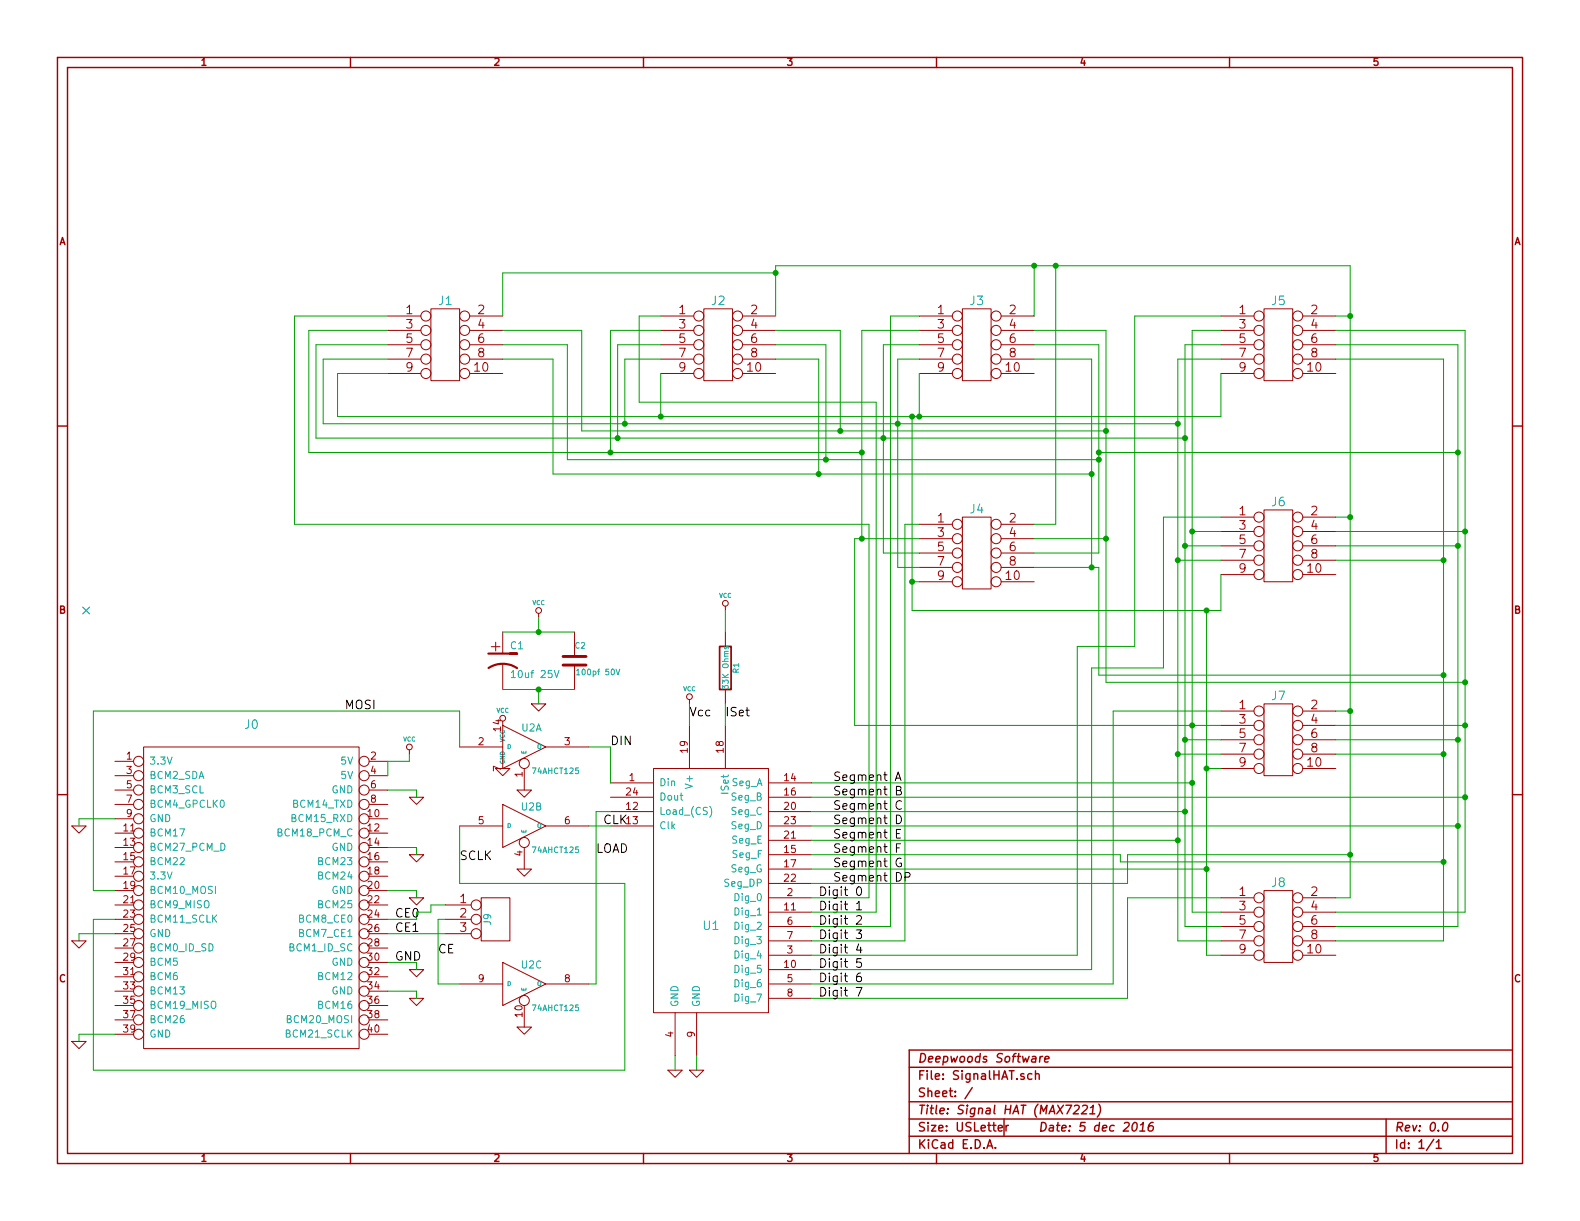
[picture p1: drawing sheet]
EESchema Schematic File Version 2
LIBS:power
LIBS:device
LIBS:transistors
LIBS:conn
LIBS:linear
LIBS:regul
LIBS:74xx
LIBS:cmos4000
LIBS:adc-dac
LIBS:memory
LIBS:xilinx
LIBS:special
LIBS:microcontrollers
LIBS:dsp
LIBS:microchip
LIBS:analog_switches
LIBS:motorola
LIBS:texas
LIBS:intel
LIBS:audio
LIBS:interface
LIBS:digital-audio
LIBS:philips
LIBS:display
LIBS:cypress
LIBS:siliconi
LIBS:opto
LIBS:atmel
LIBS:contrib
LIBS:valves
LIBS:SignalHAT-cache
EELAYER 27 0
EELAYER END
$Descr USLetter 11000 8500
encoding utf-8
Sheet 1 1
Title "Signal HAT (MAX7221)"
Date "5 dec 2016"
Rev "0.0"
Comp "Deepwoods Software"
Comment1 ""
Comment2 ""
Comment3 ""
Comment4 ""
$EndDescr
$Comp
L RPi_GPIO J0
U 1 1
P 1000 5300
F 0 "J0" H 1750 5550 60  0000 C CNN
F 1 "RPi_GPIO" H 1750 5450 60  0001 C CNN
F 2 "RPi_Hat:Pin_Header_Straight_2x20" H 1000 5300 60  0001 C CNN
F 3 "" H 1000 5300 60  0000 C CNN
F 4 "517-929975-01-20" H 1000 5300 60  0001 C CNN "Mouser Part Number"
F 5 "2223" H 1000 5300 60  0001 C CNN "AdaFruit part number (stackable)"
F 6 "2222" H 1000 5300 60  0001 C CNN "AdaFruit part number (non-stackable)"
F 7 "1979" H 1000 5300 60  0001 C CNN "AdaFruit part number (stackable, extra tall)"
	1    1000 5300
	1    0    0    -1  
$EndComp
$Comp
L MAX7221 U1
U 1 1
P 5000 6150
F 0 "U1" H 4950 5850 60  0000 C CNN
F 1 "MAX7221" H 4950 5850 60  0001 C CNN
F 2 "DIP-24__300" H 4950 5850 60  0001 C CNN
F 3 "MAX7219-MAX7221.pdf" H 4950 5850 60  0001 C CNN
F 4 "700-MAX7221CNG" H 5000 6150 60  0001 C CNN "Mouser Part Number"
	1    5000 6150
	1    0    0    -1  
$EndComp
$Comp
L CONN_5X2 J1
U 1 1
P 3100 2400
F 0 "J1" H 3100 2700 60  0000 C CNN
F 1 "DIL Header 2x5" H 3100 2400 50  0001 C CNN
F 2 "PIN_ARRAY_5x2" H 3100 2400 60  0001 C CNN
F 3 "~" H 3100 2400 60  0000 C CNN
F 4 "649-66506-066LF" H 3100 2400 60  0001 C CNN "Mouser Part Number"
	1    3100 2400
	1    0    0    -1  
$EndComp
$Comp
L CONN_5X2 J2
U 1 1
P 5000 2400
F 0 "J2" H 5000 2700 60  0000 C CNN
F 1 "DIL Header 2x5" H 5000 2400 50  0001 C CNN
F 2 "PIN_ARRAY_5x2" H 5000 2400 60  0001 C CNN
F 3 "~" H 5000 2400 60  0001 C CNN
F 4 "649-66506-066LF" H 5000 2400 60  0001 C CNN "Mouser Part Number"
	1    5000 2400
	1    0    0    -1  
$EndComp
$Comp
L CONN_5X2 J3
U 1 1
P 6800 2400
F 0 "J3" H 6800 2700 60  0000 C CNN
F 1 "DIL Header 2x5" H 6800 2400 50  0001 C CNN
F 2 "PIN_ARRAY_5x2" H 6800 2400 60  0001 C CNN
F 3 "~" H 6800 2400 60  0000 C CNN
F 4 "649-66506-066LF" H 6800 2400 60  0001 C CNN "Mouser Part Number"
	1    6800 2400
	1    0    0    -1  
$EndComp
$Comp
L CONN_5X2 J4
U 1 1
P 6800 3850
F 0 "J4" H 6800 4150 60  0000 C CNN
F 1 "DIL Header 2x5" H 6800 3850 50  0001 C CNN
F 2 "PIN_ARRAY_5x2" H 6800 3850 60  0001 C CNN
F 3 "~" H 6800 3850 60  0000 C CNN
F 4 "649-66506-066LF" H 6800 3850 60  0001 C CNN "Mouser Part Number"
	1    6800 3850
	1    0    0    -1  
$EndComp
$Comp
L CONN_5X2 J5
U 1 1
P 8900 2400
F 0 "J5" H 8900 2700 60  0000 C CNN
F 1 "DIL Header 2x5" H 8900 2400 50  0001 C CNN
F 2 "PIN_ARRAY_5x2" H 8900 2400 60  0001 C CNN
F 3 "~" H 8900 2400 60  0000 C CNN
F 4 "649-66506-066LF" H 8900 2400 60  0001 C CNN "Mouser Part Number"
	1    8900 2400
	1    0    0    -1  
$EndComp
$Comp
L CONN_5X2 J6
U 1 1
P 8900 3800
F 0 "J6" H 8900 4100 60  0000 C CNN
F 1 "DIL Header 2x5" H 8900 3800 50  0001 C CNN
F 2 "PIN_ARRAY_5x2" H 8900 3800 60  0001 C CNN
F 3 "~" H 8900 3800 60  0000 C CNN
F 4 "649-66506-066LF" H 8900 3800 60  0001 C CNN "Mouser Part Number"
	1    8900 3800
	1    0    0    -1  
$EndComp
$Comp
L CONN_5X2 J7
U 1 1
P 8900 5150
F 0 "J7" H 8900 5450 60  0000 C CNN
F 1 "DIL Header 2x5" H 8900 5150 50  0001 C CNN
F 2 "PIN_ARRAY_5x2" H 8900 5150 60  0001 C CNN
F 3 "~" H 8900 5150 60  0000 C CNN
F 4 "649-66506-066LF" H 8900 5150 60  0001 C CNN "Mouser Part Number"
	1    8900 5150
	1    0    0    -1  
$EndComp
$Comp
L CONN_5X2 J8
U 1 1
P 8900 6450
F 0 "J8" H 8900 6750 60  0000 C CNN
F 1 "DIL Header 2x5" H 8900 6450 50  0001 C CNN
F 2 "PIN_ARRAY_5x2" H 8900 6450 60  0001 C CNN
F 3 "~" H 8900 6450 60  0000 C CNN
F 4 "649-66506-066LF" H 8900 6450 60  0001 C CNN "Mouser Part Number"
	1    8900 6450
	1    0    0    -1  
$EndComp
$Comp
L CONN_3 J9
U 1 1
P 3450 6400
F 0 "J9" V 3400 6400 50  0000 C CNN
F 1 "SIL 3 header" V 3500 6400 40  0001 C CNN
F 2 "PIN_ARRAY_3X1" H 3450 6400 60  0001 C CNN
F 3 "~" H 3450 6400 60  0000 C CNN
F 4 "538-22-28-8034 " H 3450 6400 60  0001 C CNN "Mouser Part Number"
	1    3450 6400
	1    0    0    -1  
$EndComp
$Comp
L R R1
U 1 1
P 5050 4650
F 0 "R1" V 5130 4650 40  0000 C CNN
F 1 "33K Ohms" V 5057 4651 40  0000 C CNN
F 2 "R1" H 4980 4650 30  0001 C CNN
F 3 "~" H 5050 4650 30  0000 C CNN
F 4 "660-MF1/4LCT52R333G" H 5050 4650 60  0001 C CNN "Mouser Part Number"
	1    5050 4650
	1    0    0    -1  
$EndComp
$Comp
L C C2
U 1 1
P 4000 4600
F 0 "C2" H 4000 4700 40  0000 L CNN
F 1 "100pf 50V" H 4006 4515 40  0000 L CNN
F 2 "C1" H 4038 4450 30  0001 C CNN
F 3 "~" H 4000 4600 60  0000 C CNN
F 4 "TAP104M035DCS  " H 4000 4600 60  0001 C CNN "Mouser Part Number"
	1    4000 4600
	1    0    0    -1  
$EndComp
$Comp
L CP1 C1
U 1 1
P 3500 4600
F 0 "C1" H 3550 4700 50  0000 L CNN
F 1 "10uf 25V" H 3550 4500 50  0000 L CNN
F 2 "C1V5" H 3500 4600 60  0001 C CNN
F 3 "~" H 3500 4600 60  0000 C CNN
F 4 "598-SK100M025ST" H 3500 4600 60  0001 C CNN "Mouser Part Number"
	1    3500 4600
	1    0    0    -1  
$EndComp
$Comp
L GND #PWR01
U 1 1
P 4700 7450
F 0 "#PWR01" H 4700 7450 30  0001 C CNN
F 1 "GND" H 4700 7380 30  0001 C CNN
F 2 "" H 4700 7450 60  0000 C CNN
F 3 "" H 4700 7450 60  0000 C CNN
	1    4700 7450
	1    0    0    -1  
$EndComp
$Comp
L GND #PWR02
U 1 1
P 4850 7450
F 0 "#PWR02" H 4850 7450 30  0001 C CNN
F 1 "GND" H 4850 7380 30  0001 C CNN
F 2 "" H 4850 7450 60  0000 C CNN
F 3 "" H 4850 7450 60  0000 C CNN
	1    4850 7450
	1    0    0    -1  
$EndComp
$Comp
L GND #PWR03
U 1 1
P 550 5750
F 0 "#PWR03" H 550 5750 30  0001 C CNN
F 1 "GND" H 550 5680 30  0001 C CNN
F 2 "" H 550 5750 60  0000 C CNN
F 3 "" H 550 5750 60  0000 C CNN
	1    550  5750
	1    0    0    -1  
$EndComp
$Comp
L GND #PWR04
U 1 1
P 550 6550
F 0 "#PWR04" H 550 6550 30  0001 C CNN
F 1 "GND" H 550 6480 30  0001 C CNN
F 2 "" H 550 6550 60  0000 C CNN
F 3 "" H 550 6550 60  0000 C CNN
	1    550  6550
	1    0    0    -1  
$EndComp
$Comp
L GND #PWR05
U 1 1
P 550 7250
F 0 "#PWR05" H 550 7250 30  0001 C CNN
F 1 "GND" H 550 7180 30  0001 C CNN
F 2 "" H 550 7250 60  0000 C CNN
F 3 "" H 550 7250 60  0000 C CNN
	1    550  7250
	1    0    0    -1  
$EndComp
$Comp
L GND #PWR06
U 1 1
P 2900 5550
F 0 "#PWR06" H 2900 5550 30  0001 C CNN
F 1 "GND" H 2900 5480 30  0001 C CNN
F 2 "" H 2900 5550 60  0000 C CNN
F 3 "" H 2900 5550 60  0000 C CNN
	1    2900 5550
	1    0    0    -1  
$EndComp
$Comp
L GND #PWR07
U 1 1
P 2900 5950
F 0 "#PWR07" H 2900 5950 30  0001 C CNN
F 1 "GND" H 2900 5880 30  0001 C CNN
F 2 "" H 2900 5950 60  0000 C CNN
F 3 "" H 2900 5950 60  0000 C CNN
	1    2900 5950
	1    0    0    -1  
$EndComp
$Comp
L GND #PWR08
U 1 1
P 2900 6250
F 0 "#PWR08" H 2900 6250 30  0001 C CNN
F 1 "GND" H 2900 6180 30  0001 C CNN
F 2 "" H 2900 6250 60  0000 C CNN
F 3 "" H 2900 6250 60  0000 C CNN
	1    2900 6250
	1    0    0    -1  
$EndComp
$Comp
L GND #PWR09
U 1 1
P 2900 6750
F 0 "#PWR09" H 2900 6750 30  0001 C CNN
F 1 "GND" H 2900 6680 30  0001 C CNN
F 2 "" H 2900 6750 60  0000 C CNN
F 3 "" H 2900 6750 60  0000 C CNN
	1    2900 6750
	1    0    0    -1  
$EndComp
$Comp
L GND #PWR010
U 1 1
P 2900 6950
F 0 "#PWR010" H 2900 6950 30  0001 C CNN
F 1 "GND" H 2900 6880 30  0001 C CNN
F 2 "" H 2900 6950 60  0000 C CNN
F 3 "" H 2900 6950 60  0000 C CNN
	1    2900 6950
	1    0    0    -1  
$EndComp
$Comp
L VCC #PWR011
U 1 1
P 2850 5250
F 0 "#PWR011" H 2850 5350 30  0001 C CNN
F 1 "VCC" H 2850 5350 30  0000 C CNN
F 2 "" H 2850 5250 60  0000 C CNN
F 3 "" H 2850 5250 60  0000 C CNN
	1    2850 5250
	1    0    0    -1  
$EndComp
$Comp
L VCC #PWR012
U 1 1
P 4800 4900
F 0 "#PWR012" H 4800 5000 30  0001 C CNN
F 1 "VCC" H 4800 5000 30  0000 C CNN
F 2 "" H 4800 4900 60  0000 C CNN
F 3 "" H 4800 4900 60  0000 C CNN
	1    4800 4900
	1    0    0    -1  
$EndComp
$Comp
L VCC #PWR013
U 1 1
P 5050 4250
F 0 "#PWR013" H 5050 4350 30  0001 C CNN
F 1 "VCC" H 5050 4350 30  0000 C CNN
F 2 "" H 5050 4250 60  0000 C CNN
F 3 "" H 5050 4250 60  0000 C CNN
	1    5050 4250
	1    0    0    -1  
$EndComp
$Comp
L VCC #PWR014
U 1 1
P 3750 4300
F 0 "#PWR014" H 3750 4400 30  0001 C CNN
F 1 "VCC" H 3750 4400 30  0000 C CNN
F 2 "" H 3750 4300 60  0000 C CNN
F 3 "" H 3750 4300 60  0000 C CNN
	1    3750 4300
	1    0    0    -1  
$EndComp
$Comp
L GND #PWR015
U 1 1
P 3750 4900
F 0 "#PWR015" H 3750 4900 30  0001 C CNN
F 1 "GND" H 3750 4830 30  0001 C CNN
F 2 "" H 3750 4900 60  0000 C CNN
F 3 "" H 3750 4900 60  0000 C CNN
	1    3750 4900
	1    0    0    -1  
$EndComp
Wire Wire Line
	4850 7350 4850 7450
Wire Wire Line
	4700 7350 4700 7450
Wire Wire Line
	800  5700 550  5700
Wire Wire Line
	550  5700 550  5750
Wire Wire Line
	800  6500 550  6500
Wire Wire Line
	550  6500 550  6550
Wire Wire Line
	800  7200 550  7200
Wire Wire Line
	550  7200 550  7250
Wire Wire Line
	2700 5500 2900 5500
Wire Wire Line
	2900 5500 2900 5550
Wire Wire Line
	2700 5900 2900 5900
Wire Wire Line
	2900 5900 2900 5950
Wire Wire Line
	2700 6200 2900 6200
Wire Wire Line
	2900 6200 2900 6250
Wire Wire Line
	2700 6700 2900 6700
Wire Wire Line
	2900 6700 2900 6750
Wire Wire Line
	2700 6900 2900 6900
Wire Wire Line
	2900 6900 2900 6950
Wire Wire Line
	5050 4900 5050 5050
Wire Wire Line
	4800 4900 4800 5050
Wire Wire Line
	5050 4250 5050 4400
Wire Wire Line
	3500 4400 4000 4400
Wire Wire Line
	3750 4400 3750 4300
Connection ~ 3750 4400
Wire Wire Line
	3500 4800 4000 4800
Wire Wire Line
	3750 4800 3750 4900
Connection ~ 3750 4800
Wire Wire Line
	2700 5400 2700 5300
Wire Wire Line
	2700 5300 2850 5300
Wire Wire Line
	2850 5300 2850 5250
Wire Wire Line
	5650 6950 7850 6950
Wire Wire Line
	7850 6950 7850 6250
Wire Wire Line
	7850 6250 8500 6250
Wire Wire Line
	5650 6850 7750 6850
Wire Wire Line
	7750 6850 7750 4950
Wire Wire Line
	7750 4950 8500 4950
Wire Wire Line
	5650 6750 7600 6750
Wire Wire Line
	7600 6750 7600 4650
Wire Wire Line
	7600 4650 8100 4650
Wire Wire Line
	8100 4650 8100 3600
Wire Wire Line
	8100 3600 8500 3600
Wire Wire Line
	5650 6650 7500 6650
Wire Wire Line
	7500 6650 7500 4500
Wire Wire Line
	7500 4500 7900 4500
Wire Wire Line
	7900 4500 7900 2200
Wire Wire Line
	7900 2200 8500 2200
Wire Wire Line
	5650 6550 6300 6550
Wire Wire Line
	6300 6550 6300 3650
Wire Wire Line
	6300 3650 6400 3650
Wire Wire Line
	5650 6450 6200 6450
Wire Wire Line
	6200 6450 6200 2200
Wire Wire Line
	6200 2200 6400 2200
Wire Wire Line
	5650 6250 6050 6250
Wire Wire Line
	6050 6250 6050 3650
Wire Wire Line
	6050 3650 2050 3650
Wire Wire Line
	2050 3650 2050 2200
Wire Wire Line
	2050 2200 2700 2200
Wire Wire Line
	5650 6150 7850 6150
Wire Wire Line
	7850 6150 7850 5950
Wire Wire Line
	7850 5950 9400 5950
Wire Wire Line
	9400 1850 9400 6250
Wire Wire Line
	9400 6250 9300 6250
Wire Wire Line
	8300 5450 5650 5450
Wire Wire Line
	8300 2300 8300 6350
Wire Wire Line
	8300 6350 8500 6350
Wire Wire Line
	9400 4950 9300 4950
Connection ~ 9400 5950
Wire Wire Line
	9400 3600 9300 3600
Connection ~ 9400 4950
Wire Wire Line
	9400 2200 9300 2200
Connection ~ 9400 3600
Wire Wire Line
	5400 1850 9400 1850
Wire Wire Line
	7200 1850 7200 2200
Connection ~ 9400 2200
Wire Wire Line
	5400 1850 5400 2200
Connection ~ 7200 1850
Wire Wire Line
	5400 1900 3500 1900
Wire Wire Line
	3500 1900 3500 2200
Connection ~ 5400 1900
Wire Wire Line
	7200 3650 7350 3650
Wire Wire Line
	7350 3650 7350 1850
Connection ~ 7350 1850
Wire Wire Line
	5950 5050 8500 5050
Connection ~ 8300 5450
Wire Wire Line
	8300 3700 8500 3700
Connection ~ 8300 5050
Wire Wire Line
	8300 2300 8500 2300
Connection ~ 8300 3700
Wire Wire Line
	5950 3750 6400 3750
Wire Wire Line
	5950 3750 5950 5050
Wire Wire Line
	6400 2300 6000 2300
Wire Wire Line
	6000 2300 6000 3750
Connection ~ 6000 3750
Wire Wire Line
	4600 2300 4250 2300
Wire Wire Line
	4250 2300 4250 3150
Wire Wire Line
	2150 3150 6000 3150
Connection ~ 6000 3150
Wire Wire Line
	2700 2300 2150 2300
Wire Wire Line
	2150 2300 2150 3150
Connection ~ 4250 3150
Wire Wire Line
	10200 5550 5650 5550
Wire Wire Line
	10200 2300 10200 6350
Wire Wire Line
	10200 5050 9300 5050
Wire Wire Line
	10200 6350 9300 6350
Connection ~ 10200 5550
Wire Wire Line
	10200 3700 9300 3700
Connection ~ 10200 5050
Wire Wire Line
	10200 2300 9300 2300
Connection ~ 10200 3700
Wire Wire Line
	7700 3750 7200 3750
Wire Wire Line
	7700 2300 7700 4750
Wire Wire Line
	7700 4750 10200 4750
Connection ~ 10200 4750
Wire Wire Line
	7200 2300 7700 2300
Connection ~ 7700 3750
Wire Wire Line
	4050 3000 7700 3000
Wire Wire Line
	5850 3000 5850 2300
Wire Wire Line
	5850 2300 5400 2300
Connection ~ 7700 3000
Wire Wire Line
	4050 3000 4050 2300
Wire Wire Line
	4050 2300 3500 2300
Connection ~ 5850 3000
Wire Wire Line
	8250 5650 5650 5650
Wire Wire Line
	8250 2400 8250 6450
Wire Wire Line
	8250 6450 8500 6450
Wire Wire Line
	8500 5150 8250 5150
Connection ~ 8250 5650
Wire Wire Line
	8500 3800 8250 3800
Connection ~ 8250 5150
Wire Wire Line
	8250 2400 8500 2400
Connection ~ 8250 3800
Wire Wire Line
	2200 3050 8250 3050
Connection ~ 8250 3050
Wire Wire Line
	4600 2400 4300 2400
Wire Wire Line
	4300 2400 4300 3050
Wire Wire Line
	2700 2400 2200 2400
Wire Wire Line
	2200 2400 2200 3050
Connection ~ 4300 3050
Wire Wire Line
	10150 5750 5650 5750
Wire Wire Line
	10150 2400 10150 6450
Wire Wire Line
	10150 6450 9300 6450
Wire Wire Line
	9300 5150 10150 5150
Connection ~ 10150 5750
Wire Wire Line
	10150 3800 9300 3800
Connection ~ 10150 5150
Wire Wire Line
	10150 2400 9300 2400
Connection ~ 10150 3800
Wire Wire Line
	7200 2400 7650 2400
Wire Wire Line
	7650 2400 7650 3850
Wire Wire Line
	7650 3850 7200 3850
Wire Wire Line
	7650 3150 10150 3150
Connection ~ 10150 3150
Connection ~ 7650 3150
Wire Wire Line
	5400 2400 5750 2400
Wire Wire Line
	5750 2400 5750 3200
Wire Wire Line
	3950 3200 7650 3200
Connection ~ 7650 3200
Wire Wire Line
	3950 3200 3950 2400
Wire Wire Line
	3950 2400 3500 2400
Connection ~ 5750 3200
Wire Wire Line
	8200 5850 5650 5850
Wire Wire Line
	8200 2500 8200 6550
Wire Wire Line
	8200 6550 8500 6550
Wire Wire Line
	8200 5250 8500 5250
Connection ~ 8200 5850
Wire Wire Line
	8200 3900 8500 3900
Connection ~ 8200 5250
Wire Wire Line
	8500 2500 8200 2500
Connection ~ 8200 3900
Wire Wire Line
	6400 2500 6250 2500
Wire Wire Line
	6250 2500 6250 3950
Wire Wire Line
	6250 3950 6400 3950
Wire Wire Line
	2250 2950 8200 2950
Connection ~ 8200 2950
Connection ~ 6250 2950
Wire Wire Line
	4350 2950 4350 2500
Wire Wire Line
	4350 2500 4600 2500
Wire Wire Line
	2250 2950 2250 2500
Wire Wire Line
	2250 2500 2700 2500
Connection ~ 4350 2950
Wire Wire Line
	5650 5950 7800 5950
Wire Wire Line
	7800 5950 7800 6000
Wire Wire Line
	7800 6000 10050 6000
Wire Wire Line
	10050 2500 10050 6550
Wire Wire Line
	10050 6550 9300 6550
Wire Wire Line
	9300 5250 10050 5250
Connection ~ 10050 6000
Wire Wire Line
	9300 3900 10050 3900
Connection ~ 10050 5250
Wire Wire Line
	7200 3950 7650 3950
Wire Wire Line
	7650 3950 7650 4700
Wire Wire Line
	7650 4700 10050 4700
Connection ~ 10050 4700
Wire Wire Line
	7200 2500 7600 2500
Wire Wire Line
	7600 2500 7600 3950
Connection ~ 7600 3950
Wire Wire Line
	5400 2500 5700 2500
Wire Wire Line
	5700 2500 5700 3300
Wire Wire Line
	3850 3300 7600 3300
Connection ~ 7600 3300
Wire Wire Line
	3500 2500 3850 2500
Wire Wire Line
	3850 2500 3850 3300
Connection ~ 5700 3300
Wire Wire Line
	9300 2500 10050 2500
Connection ~ 10050 3900
Wire Wire Line
	2700 2600 2350 2600
Wire Wire Line
	2350 2600 2350 2900
Wire Wire Line
	2350 2900 8500 2900
Wire Wire Line
	4600 2900 4600 2600
Wire Wire Line
	6400 2900 6400 2600
Connection ~ 4600 2900
Wire Wire Line
	8500 2900 8500 2600
Connection ~ 6400 2900
Wire Wire Line
	6400 4050 6350 4050
Wire Wire Line
	6350 2900 6350 4250
Connection ~ 6350 2900
Wire Wire Line
	6350 4250 8500 4250
Wire Wire Line
	8500 4250 8500 4000
Connection ~ 6350 4050
Wire Wire Line
	8500 5350 8400 5350
Wire Wire Line
	8400 4250 8400 6650
Connection ~ 8400 4250
Wire Wire Line
	8400 6650 8500 6650
Connection ~ 8400 5350
Wire Wire Line
	5650 6050 8400 6050
Connection ~ 8400 6050
Text Label 5800 5450 0    60   ~ 0
Segment A
Text Label 5800 5550 0    60   ~ 0
Segment B
Text Label 5800 5650 0    60   ~ 0
Segment C
Text Label 5800 5750 0    60   ~ 0
Segment D
Text Label 5800 5850 0    60   ~ 0
Segment E
Text Label 5800 5950 0    60   ~ 0
Segment F
Text Label 5800 6050 0    60   ~ 0
Segment G
Text Label 5800 6150 0    60   ~ 0
Segment DP
Text Label 5700 6250 0    60   ~ 0
Digit 0
Text Label 5700 6350 0    60   ~ 0
Digit 1
Text Label 5700 6450 0    60   ~ 0
Digit 2
Text Label 5700 6550 0    60   ~ 0
Digit 3
Text Label 5700 6650 0    60   ~ 0
Digit 4
Text Label 5700 6750 0    60   ~ 0
Digit 5
Text Label 5700 6850 0    60   ~ 0
Digit 6
Text Label 5700 6950 0    60   ~ 0
Digit 7
Text Label 5050 5000 0    60   ~ 0
ISet
Text Label 4800 5000 0    60   ~ 0
Vcc
Text Label 2750 6500 0    60   ~ 0
CE1
Text Label 2750 6700 0    60   ~ 0
GND
Wire Wire Line
	6400 2400 6150 2400
Wire Wire Line
	6150 2400 6150 3850
Wire Wire Line
	6150 3850 6400 3850
Connection ~ 6150 3050
Wire Wire Line
	5650 6350 6100 6350
Wire Wire Line
	6100 6350 6100 2800
Wire Wire Line
	6100 2800 4450 2800
Wire Wire Line
	4450 2800 4450 2200
Wire Wire Line
	4450 2200 4600 2200
NoConn ~ 600  4250
Wire Wire Line
	2700 6500 3100 6500
Wire Wire Line
	4100 5200 4250 5200
Wire Wire Line
	4250 5200 4250 5450
$Comp
L 74AHCT125 U2
U 1 1
P 3650 5200
F 0 "U2" H 3650 5300 50  0000 L BNN
F 1 "74AHCT125" H 3700 5050 40  0000 L TNN
F 2 "DIP-14__300" H 3650 5200 60  0001 C CNN
F 3 "~" H 3650 5200 60  0000 C CNN
F 4 "595-SN74AHCT125N" H 3650 5200 60  0001 C CNN "Mouser Part Number"
	1    3650 5200
	1    0    0    -1  
$EndComp
$Comp
L 74AHCT125 U2
U 2 1
P 3650 5750
F 0 "U2" H 3650 5850 50  0000 L BNN
F 1 "74AHCT125" H 3700 5600 40  0000 L TNN
F 2 "~" H 3650 5750 60  0000 C CNN
F 3 "~" H 3650 5750 60  0000 C CNN
	2    3650 5750
	1    0    0    -1  
$EndComp
$Comp
L 74AHCT125 U2
U 3 1
P 3650 6850
F 0 "U2" H 3650 6950 50  0000 L BNN
F 1 "74AHCT125" H 3700 6700 40  0000 L TNN
F 2 "~" H 3650 6850 60  0000 C CNN
F 3 "~" H 3650 6850 60  0000 C CNN
	3    3650 6850
	1    0    0    -1  
$EndComp
$Comp
L GND #PWR016
U 1 1
P 3650 5500
F 0 "#PWR016" H 3650 5500 30  0001 C CNN
F 1 "GND" H 3650 5430 30  0001 C CNN
F 2 "" H 3650 5500 60  0000 C CNN
F 3 "" H 3650 5500 60  0000 C CNN
	1    3650 5500
	1    0    0    -1  
$EndComp
$Comp
L GND #PWR017
U 1 1
P 3650 6050
F 0 "#PWR017" H 3650 6050 30  0001 C CNN
F 1 "GND" H 3650 5980 30  0001 C CNN
F 2 "" H 3650 6050 60  0000 C CNN
F 3 "" H 3650 6050 60  0000 C CNN
	1    3650 6050
	1    0    0    -1  
$EndComp
$Comp
L GND #PWR018
U 1 1
P 3650 7150
F 0 "#PWR018" H 3650 7150 30  0001 C CNN
F 1 "GND" H 3650 7080 30  0001 C CNN
F 2 "" H 3650 7150 60  0000 C CNN
F 3 "" H 3650 7150 60  0000 C CNN
	1    3650 7150
	1    0    0    -1  
$EndComp
$Comp
L GND #PWR019
U 1 1
P 3500 5350
F 0 "#PWR019" H 3500 5350 30  0001 C CNN
F 1 "GND" H 3500 5280 30  0001 C CNN
F 2 "" H 3500 5350 60  0000 C CNN
F 3 "" H 3500 5350 60  0000 C CNN
	1    3500 5350
	1    0    0    -1  
$EndComp
$Comp
L VCC #PWR020
U 1 1
P 3500 5050
F 0 "#PWR020" H 3500 5150 30  0001 C CNN
F 1 "VCC" H 3500 5150 30  0000 C CNN
F 2 "" H 3500 5050 60  0000 C CNN
F 3 "" H 3500 5050 60  0000 C CNN
	1    3500 5050
	1    0    0    -1  
$EndComp
Wire Wire Line
	3200 6850 3050 6850
Wire Wire Line
	3050 6850 3050 6400
Wire Wire Line
	3050 6400 3100 6400
Wire Wire Line
	3200 5750 3200 6150
Wire Wire Line
	3200 6150 4350 6150
Wire Wire Line
	4350 7450 650  7450
Wire Wire Line
	650  7450 650  6400
Wire Wire Line
	650  6400 800  6400
Wire Wire Line
	3200 5200 3200 4950
Wire Wire Line
	3200 4950 650  4950
Wire Wire Line
	650  4950 650  6200
Wire Wire Line
	650  6200 800  6200
Text Label 2400 4950 0    60   ~ 0
MOSI
Text Label 4250 5200 0    60   ~ 0
DIN
Wire Wire Line
	4350 6150 4350 7450
Wire Wire Line
	4100 5750 4250 5750
Wire Wire Line
	4250 5650 4150 5650
Wire Wire Line
	4150 5650 4150 6850
Wire Wire Line
	4150 6850 4100 6850
Text Label 3200 6000 0    60   ~ 0
SCLK
Text Label 4200 5750 0    60   ~ 0
CLK
Wire Wire Line
	2700 6400 2900 6400
Wire Wire Line
	2900 6400 2900 6350
Wire Wire Line
	2900 6350 3000 6350
Wire Wire Line
	3000 6350 3000 6300
Wire Wire Line
	3000 6300 3100 6300
Text Label 2750 6400 0    60   ~ 0
CE0
Text Label 3050 6650 0    60   ~ 0
CE
Text Label 4150 5950 0    60   ~ 0
LOAD
$EndSCHEMATC
